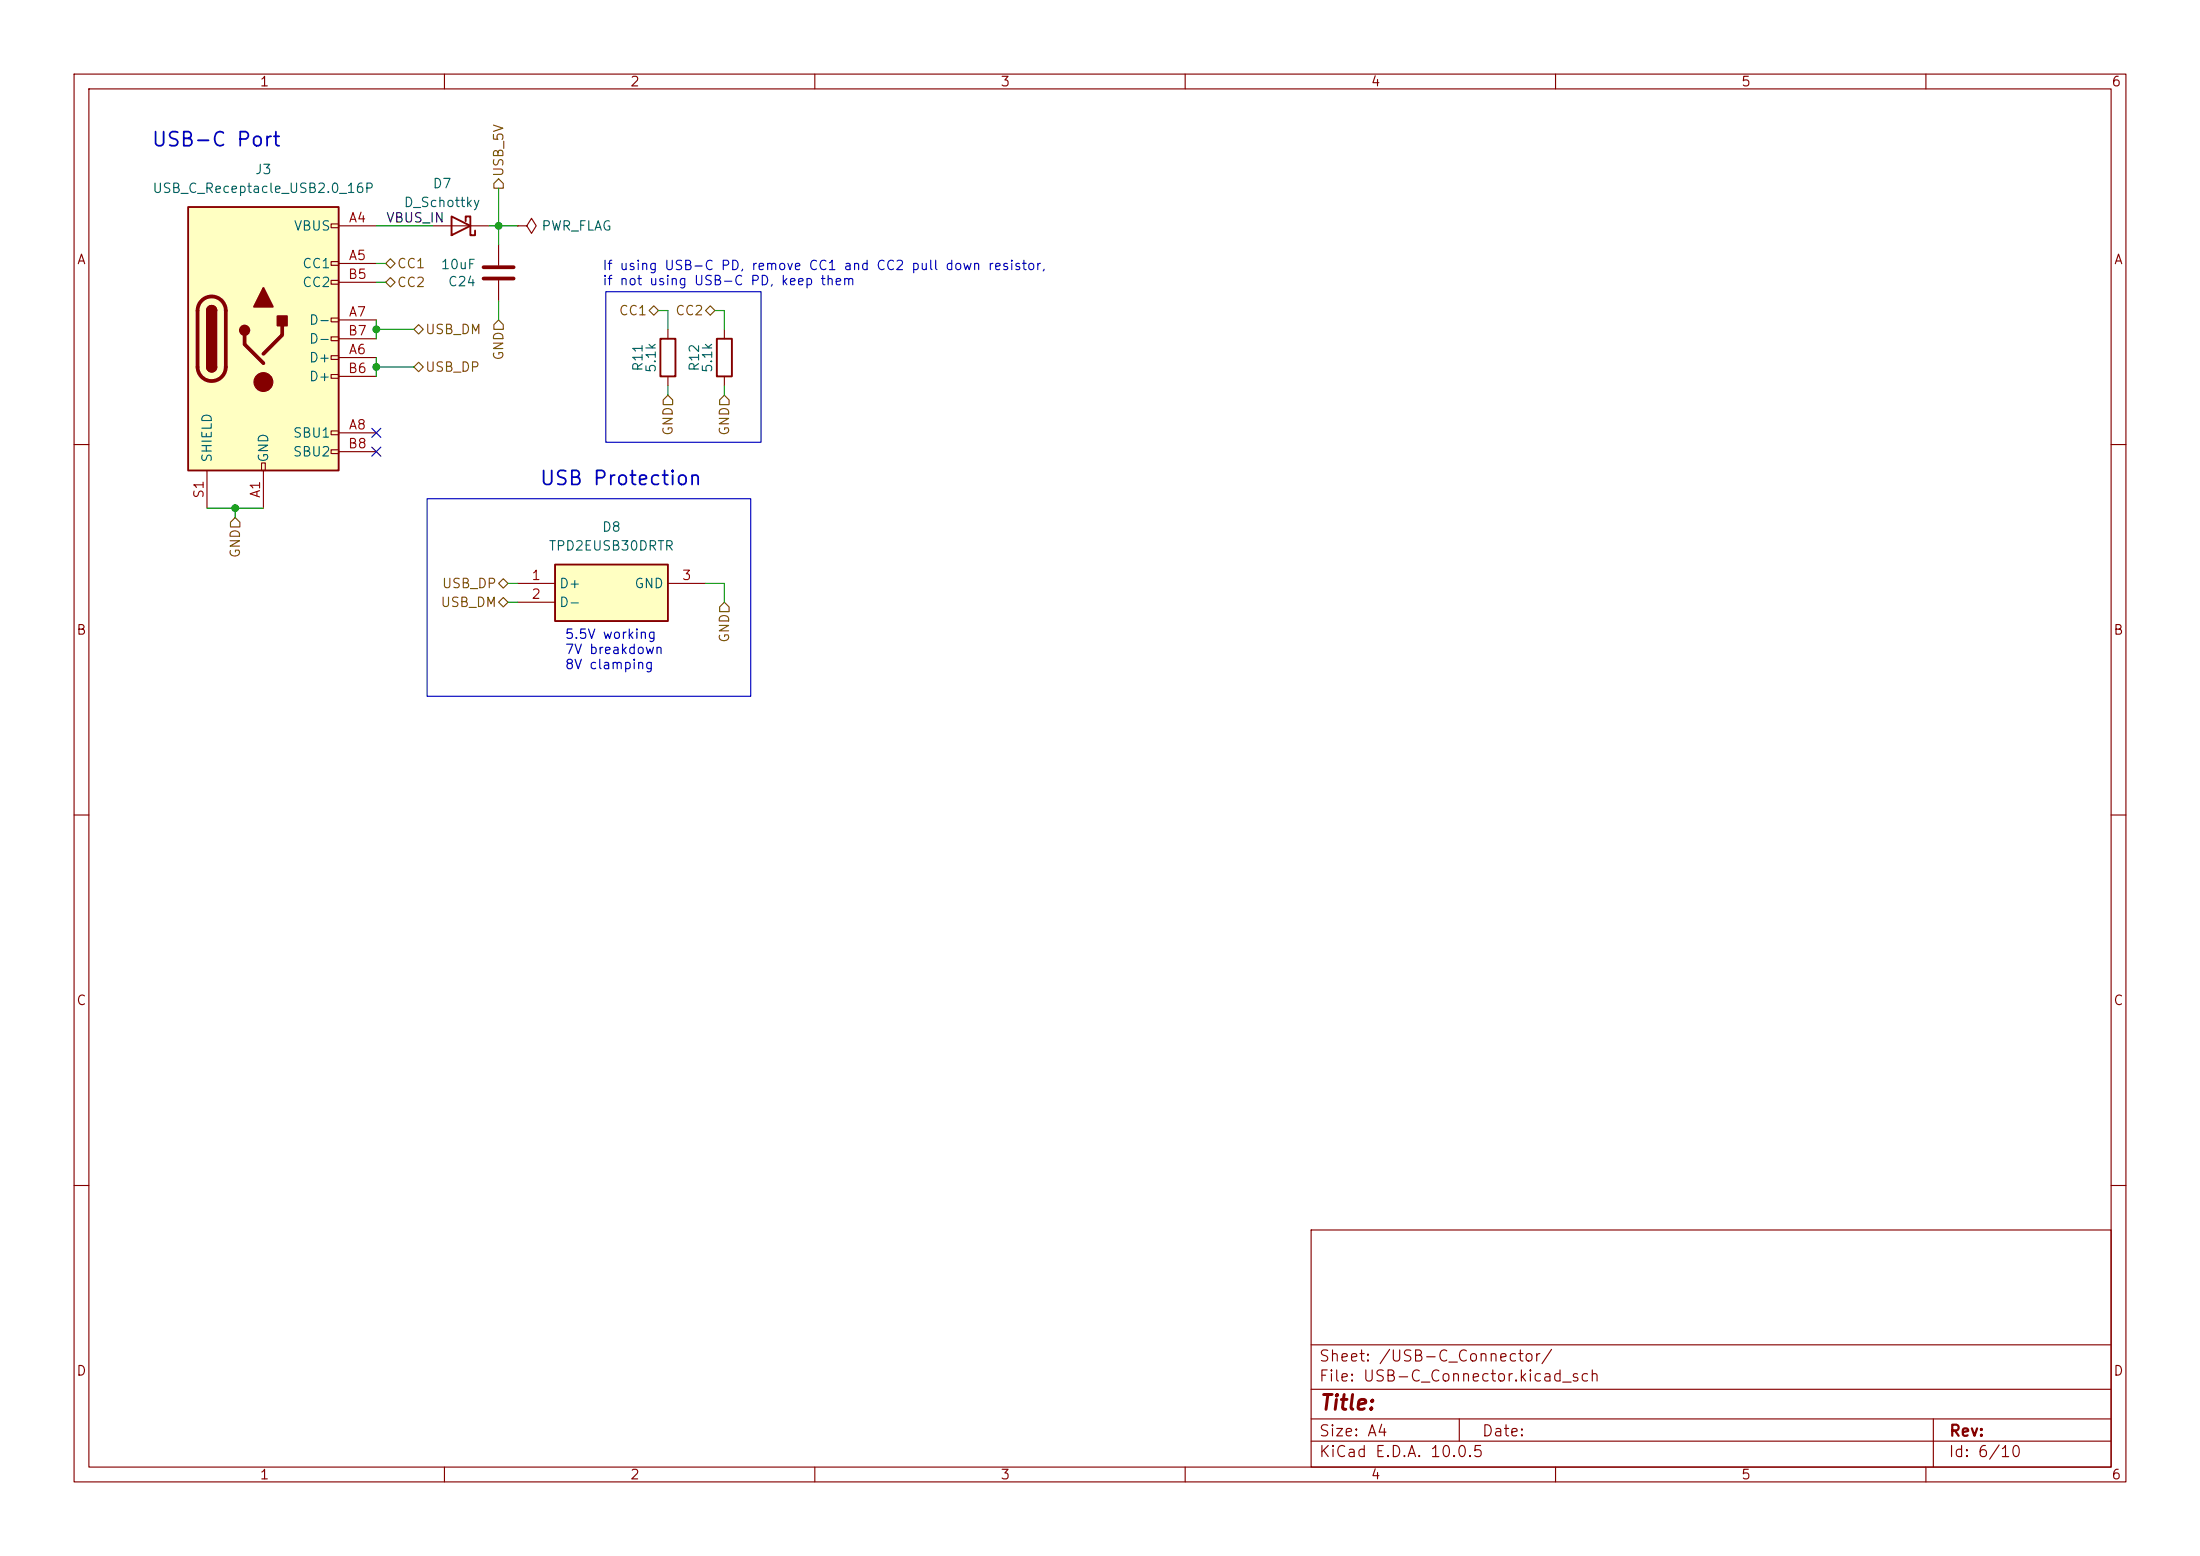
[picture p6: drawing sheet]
<svg xmlns="http://www.w3.org/2000/svg" width="297mm" height="210mm" viewBox="0 0 297 210" stroke-linecap="round" stroke-linejoin="round" font-family="sans-serif">
<g fill="none" stroke="#840000" stroke-width=".15">
<path d="M10 10h277v190h-277zM12 12h273v186h-273zM60 10v2M110 10v2M160 10v2M210 10v2M260 10v2M10 60h2M285 60h2M10 110h2M285 110h2M10 160h2"/>
<path d="M177 166h108v32h-108zM285 160h2M60 198v2M110 198v2M160 198v2M177 194.5h108M177 191.5h108M177 187.5h108M177 181.5h108M197 191.5v3M210 198v2M260 198v2"/>
<path d="M261 191.5v6.5"/>
</g>
<path d="M25.4 27.9h20.3v35.6h-20.3z" fill="#ffffc2"/>
<g fill="none" stroke="#840000" stroke-width=".15">
<path d="M44.7 30.2h1v.5h-1zM44.7 35.3h1v.5h-1zM44.7 37.8h1v.6h-1zM45.7 30.5h5.1M45.7 35.6h5.1M45.7 38.1h5.1M58.4 30.5h7.6M67.3 33v2.8M67.3 37.8v2.8M69.8 30.5h1.3l.7-1 .6 1-.6 1-.7-1M69.8 30.5h.1M44.7 42.9h1v.5h-1z"/>
<path d="M44.7 45.5h1v.5h-1zM44.7 48h1v.5h-1zM44.7 50.5h1v.6h-1zM44.7 58.2h1v.5h-1zM45.7 48.3h5.1M45.7 43.2h5.1M45.7 58.4h5.1M45.7 50.8h5.1M45.7 45.7h5.1M97.8 44.5v1.2M97.8 50.8v1.3M27.9 63.5v5.1"/>
<path d="M35.3 62.5h.5v1h-.5zM35.6 63.5v5.1M44.7 60.7h1v.5h-1zM45.7 61h5.1"/>
</g>
<path d="M25.4 27.9h20.3v35.6h-20.3zM61 29.2l2.5 1.3-2.5 1.3zM62.9 29.8v-.6h.6v2.6h.6v-.7M27.9 41.9a.64 .64 0 0 1 .7-.6 .64 .64 0 0 1 .6 .6M27.9 49.5a.64 .64 0 0 0 .7 .7 .64 .64 0 0 0 .6-.7M96.8 45.7h2v5.1h-2z" fill="none" stroke="#840000" stroke-width=".25"/>
<path d="M65.3 37.6h4M65.3 36.1h4M27.2 40.6a1.9 1.9 0 0 1 2.1-.4 1.9 1.9 0 0 1 1.2 1.7v7.6a1.91 1.91 0 0 1-1.9 1.9 1.91 1.91 0 0 1-1.9-1.9v-7.6a1.9 1.9 0 0 1 .5-1.3zM33 45.2v1.3l2.6 2.5M38.1 43.9v1.3l-2.5 2.6" fill="none" stroke="#840000" stroke-width=".51"/>
<g fill="#840000" stroke="#840000" stroke-width=".25">
<path d="M27.9 41.9h1.3v7.6h-1.3z"/>
<path d="M28.1 41.5a.64 .64 0 0 1 .7-.2 .64 .64 0 0 1 .4 .6h-1.3z"/>
<path d="M27.9 49.5h1.3a.64 .64 0 0 1-.6 .7 .64 .64 0 0 1-.7-.7z"/>
<path d="M35.6 38.9l1.2 2.5h-2.5z"/>
<path d="M37.5 42.7h1.2v1.2h-1.2z"/>
<circle cx="33" cy="44.6" r=".63"/>
</g>
<circle cx="35.6" cy="51.6" r="1.27" fill="#840000" stroke="#840000" stroke-width=".15"/>
<path d="M74.9 76.2h15.3v7.6h-15.3z" fill="#ffffc2"/>
<path d="M89.2 45.7h2v5.1h-2zM74.9 76.2h15.3v7.6h-15.3z" fill="none" stroke="#840000" stroke-width=".25"/>
<path d="M90.2 44.5v1.2M90.2 50.8v1.3M69.8 78.7h5.1M90.2 78.7h5M69.8 81.3h5.1" fill="none" stroke="#840000" stroke-width=".15"/>
<g fill="none" stroke="#725600" stroke-width=".15">
<path d="M52.1 38.1l.6-.6 .6 .6-.6 .6zM52.1 35.6l.6-.7 .6 .7-.6 .6zM67.3 24.1l.6 .7v.6h-1.2v-.6zM55.9 49.5l.6-.6 .6 .6-.6 .7zM55.9 44.5l.6-.7 .6 .7-.6 .6zM67.3 43.2l.6 .6v.7h-1.2v-.7zM87.6 41.9l.7-.6 .6 .6-.6 .6zM90.2 53.3l.6 .7v.6h-1.3v-.6zM95.2 41.9l.7-.6 .6 .6-.6 .6zM97.8 53.3l.6 .7v.6h-1.2v-.6zM31.7 69.9l.7 .6v.6h-1.3v-.6zM67.3 78.7l.6-.6 .7 .6-.7 .7z"/>
<path d="M67.3 81.3l.6-.7 .7 .7-.7 .6zM97.8 81.3l.6 .6v.7h-1.2v-.7z"/>
</g>
<g fill="none" stroke="#009600" stroke-width=".15">
<path d="M50.8 30.5h7.6M50.8 35.6h1.3M50.8 38.1h1.3M66 30.5h3.8M67.3 25.4v7.6M50.8 49.5h5.1M50.8 44.5h5.1M50.8 43.2v2.5M50.8 48.3v2.5M67.3 40.6v2.6M88.9 41.9h1.3v2.6M90.2 52.1v1.2"/>
<path d="M96.5 41.9h1.3v2.6M97.8 52.1v1.2M27.9 68.6h7.7M31.7 68.6v1.3M68.6 78.7h1.2M95.2 78.7h2.6v2.6M68.6 81.3h1.2"/>
</g>
<path d="M50.2 57.8l1.2 1.2M51.4 57.8l-1.2 1.2M50.2 60.4l1.2 1.2M51.4 60.4l-1.2 1.2" fill="none" stroke="#000084" stroke-width=".15"/>
<path d="M81.8 39.4h20.9v20.3h-20.9zM57.7 67.3h43.6v26.7h-43.6z" fill="none" stroke="#0000c2" stroke-width=".15"/>
<g fill="#009600" stroke="#009600" stroke-width=".14">
<circle cx="50.8" cy="49.5" r=".46"/>
<circle cx="31.7" cy="68.6" r=".46"/>
<circle cx="50.8" cy="44.5" r=".46"/>
<circle cx="67.3" cy="30.5" r=".46"/>
</g>
<text font-size="2" fill="#840000" x="178" y="190.8">Title:</text>
<g font-size="1.9" fill="#0000c2">
<text x="20.4" y="20.2">USB-C Port</text>
<text x="72.7" y="66">USB Protection</text>
</g>
<g font-size="1.5" fill="#840000">
<text x="178" y="184.1">Sheet: /USB-C_Connector/</text>
<text x="178" y="186.8">File: USB-C_Connector.kicad_sch</text>
<text x="178" y="197">KiCad E.D.A. 10.0.5</text>
<text x="178" y="194.2">Size: A4</text>
<text x="200" y="194.2">Date:</text>
<text x="263" y="197">Id: 6/10</text>
<text x="263" y="194.2">Rev:</text>
</g>
<g font-size="1.3" fill="#840000">
<text x="35" y="12">1</text>
<text x="85" y="12">2</text>
<text x="135" y="12">3</text>
<text x="185" y="12">4</text>
<text x="235" y="12">5</text>
<text x="285" y="12">6</text>
<text x="10.3" y="36">A</text>
<text x="285.3" y="36">A</text>
<text x="10.2" y="86">B</text>
<text x="285.2" y="86">B</text>
<text x="10.2" y="136">C</text>
<text x="285.2" y="136">C</text>
<text x="10.2" y="186">D</text>
<text x="285.2" y="186">D</text>
<text x="35" y="200">1</text>
<text x="85" y="200">2</text>
<text x="135" y="200">3</text>
<text x="185" y="200">4</text>
<text x="235" y="200">5</text>
<text x="285" y="200">6</text>
</g>
<g font-size="1.3" fill="#006464">
<text x="34.3" y="23.8">J3</text>
<text x="20.5" y="26.4">USB_C_Receptacle_USB2.0_16P</text>
<text x="54.4" y="28.3">D_Schottky</text>
<text x="58.3" y="25.7">D7</text>
<text x="39.6" y="31.4">VBUS</text>
<text x="73" y="31.4">PWR_FLAG</text>
<text x="40.7" y="36.5">CC1</text>
<text x="40.7" y="39.1">CC2</text>
<text x="59.4" y="36.7">10uF</text>
<text x="60.4" y="39">C24</text>
<text x="41.6" y="44.1">D-</text>
<text x="41.6" y="46.7">D-</text>
<text x="41.6" y="49.2">D+</text>
<text x="41.6" y="51.8">D+</text>
<text x="87.1" y="50.2" transform="rotate(-90 87.1 50.2)">R11</text>
<text x="88.8" y="50.4" transform="rotate(-90 88.8 50.4)">5.1k</text>
<text x="94.7" y="50.2" transform="rotate(-90 94.7 50.2)">R12</text>
<text x="96.5" y="50.4" transform="rotate(-90 96.5 50.4)">5.1k</text>
<text x="39.5" y="59.4">SBU1</text>
<text x="28.9" y="62.5" transform="rotate(-90 28.9 62.5)">SHIELD</text>
<text x="36.5" y="62.5" transform="rotate(-90 36.5 62.5)">GND</text>
<text x="39.5" y="61.9">SBU2</text>
<text x="74" y="74.6">TPD2EUSB30DRTR</text>
<text x="81.2" y="72.1">D8</text>
<text x="75.4" y="79.7">D+</text>
<text x="75.4" y="82.2">D-</text>
<text x="85.6" y="79.7">GND</text>
</g>
<g font-size="1.3" fill="#725600">
<text x="68.3" y="24" transform="rotate(-90 68.3 24)">USB_5V</text>
<text x="53.5" y="39.1">CC2</text>
<text x="53.5" y="36.5">CC1</text>
<text x="57.3" y="45.4">USB_DM</text>
<text x="83.5" y="42.9">CC1</text>
<text x="91.1" y="42.9">CC2</text>
<text x="57.3" y="50.5">USB_DP</text>
<text x="68.3" y="48.7" transform="rotate(-90 68.3 48.7)">GND</text>
<text x="91.1" y="58.9" transform="rotate(-90 91.1 58.9)">GND</text>
<text x="98.8" y="58.9" transform="rotate(-90 98.8 58.9)">GND</text>
<text x="32.7" y="75.4" transform="rotate(-90 32.7 75.4)">GND</text>
<text x="59.4" y="82.2">USB_DM</text>
<text x="59.6" y="79.7">USB_DP</text>
<text x="98.8" y="86.8" transform="rotate(-90 98.8 86.8)">GND</text>
</g>
<g font-size="1.3" fill="#a90000">
<text x="47" y="30.3">A4</text>
<text x="47" y="35.4">A5</text>
<text x="46.9" y="38">B5</text>
<text x="46.9" y="45.6">B7</text>
<text x="47" y="43">A7</text>
<text x="46.9" y="50.7">B6</text>
<text x="47" y="48.1">A6</text>
<text x="47" y="58.3">A8</text>
<text x="46.9" y="60.8">B8</text>
<text x="27.8" y="67.4" transform="rotate(-90 27.8 67.4)">S1</text>
<text x="35.4" y="67.3" transform="rotate(-90 35.4 67.3)">A1</text>
<text x="71.7" y="78.6">1</text>
<text x="71.7" y="81.1">2</text>
<text x="92" y="78.6">3</text>
</g>
<text font-size="1.3" fill="#0f0f0f" x="52" y="30.4">VBUS_IN</text>
<g font-size="1.3" fill="#0000c2">
<text x="81.3" y="36.8">If using USB-C PD, remove CC1 and CC2 pull down resistor,</text>
<text x="81.3" y="38.8">if not using USB-C PD, keep them</text>
<text x="76.2" y="86.5">5.5V working</text>
<text x="76.2" y="88.6">7V breakdown</text>
<text x="76.2" y="90.6">8V clamping</text>
</g>
</svg>
